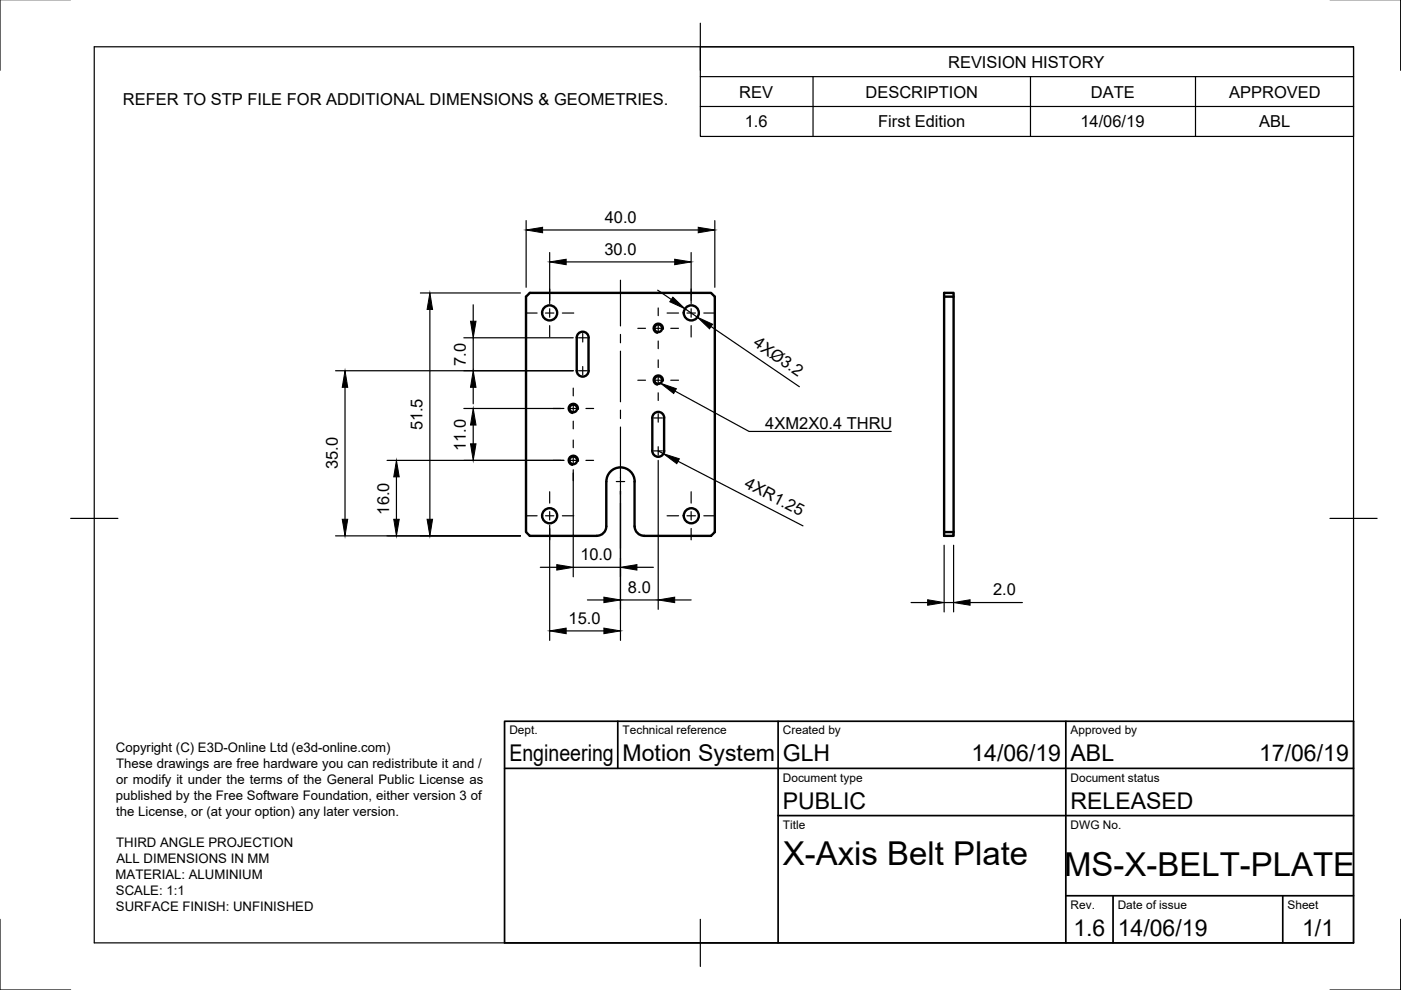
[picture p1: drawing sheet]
<svg xmlns="http://www.w3.org/2000/svg" width="297mm" height="210mm" viewBox="0 0 297 210" stroke-linecap="round" stroke-linejoin="round" font-family="sans-serif">
<!-- layer: Visible -->
<g fill="none" stroke="#000" stroke-width=".51">
<path d="M122.8 70.6a1.26 1.26 0 0 1 1.3-.1 1.26 1.26 0 0 1 .7 1.1v7a1.26 1.26 0 0 1-1.3 1.3 1.26 1.26 0 0 1-1.2-1.3v-7v-.4zM200.2 62.9h2v49.9M202.2 62.9v-.8h-2v51.5h2v-.8h-2M138.3 95.6a1.26 1.26 0 0 0 1.3 1.3 1.26 1.26 0 0 0 1.2-1.3M140.8 88.6v7M140.8 88.6a1.26 1.26 0 0 0-1.2-1.3 1.26 1.26 0 0 0-1.3 1.3v7M128.5 111.6a2.04 2.04 0 0 1-2 2h-14.2l-.8-.8v-49.9l.8-.8h38.4l.9 .8v49.9l-.9 .8h-14.2a2.04 2.04 0 0 1-1.9-2M128.5 102.1v9.5M134.5 102.1v9.5M134.6 102.1a3 3 0 0 0-3-3 3 3 0 0 0-3 3"/>
<circle cx="116.5" cy="66.3" r="1.6"/>
<circle cx="139.6" cy="69.6" r=".81"/>
<circle cx="146.6" cy="66.3" r="1.6"/>
<circle cx="121.5" cy="97.6" r=".81"/>
<circle cx="121.5" cy="86.6" r=".81"/>
<circle cx="139.6" cy="80.6" r=".81"/>
<circle cx="116.5" cy="109.4" r="1.6"/>
<circle cx="146.6" cy="109.4" r="1.6"/>
</g>
<!-- layer: Visible Narrow -->
<path d="M140.6 69.8a1.05 1.05 0 0 0-.9-1.2 1.05 1.05 0 0 0-1.2 .8 1.05 1.05 0 0 0 .9 1.2M122.6 97.8a1.05 1.05 0 0 0-.9-1.2 1.05 1.05 0 0 0-1.2 .8 1.05 1.05 0 0 0 .9 1.2M122.6 86.8a1.05 1.05 0 0 0-.9-1.2 1.05 1.05 0 0 0-1.2 .8 1.05 1.05 0 0 0 .9 1.2M140.6 80.8a1.05 1.05 0 0 0-.9-1.2 1.05 1.05 0 0 0-1.2 .8 1.05 1.05 0 0 0 .9 1.2" fill="none" stroke="#000" stroke-width=".36"/>
<!-- layer: Border -->
<path d="M0 -.1v15M297 -.1v15M20 9.9h267v190h-267zM148.5 4.9v10M15 109.9h10M282 109.9h10M0 194.9v15h15M148.5 194.9v10M297 194.9v15h-15" fill="none" stroke="#000" stroke-width=".25"/>
<!-- layer: TitleBlock -->
<path d="M107 152.9h180v47h-180zM131 152.9v10M165 152.9v47M226 152.9v47M107 162.9h180M165 172.9h122M226 189.9h61M236 189.9v10M272 189.9v10" fill="none" stroke="#000" stroke-width=".36"/>
<!-- layer: BOM -->
<path d="M148.5 9.9h138.5v19h-138.5zM148.5 16.2h138.5M172.4 16.2v12.7M218.5 16.2v12.7M253.5 16.2v12.7M148.5 22.6h138.5" fill="none" stroke="#000" stroke-width=".25"/>
<!-- layer: Dimensions -->
<g fill="none" stroke="#000" stroke-width=".25">
<path d="M111.5 46.8v14.1M115 48.8h33M116.5 53.5v10.9M120 55.5h23M146.5 53.5v10.9M151.6 46.8v14.1M71.1 78.6h50.4M89.1 62.1h21.2M91.1 65.6v44.5M98.3 71.6h23.2M100.3 64.6v3.5M100.3 71.6v7"/>
<path d="M139.4 61.5l2.9 2M145.2 65.5l2.7 1.8M150.7 69.2l18.8 12.8M73.2 82.1v28M82.1 97.6h37.4M98.3 86.6h21.2M100.3 82.1v3.5M100.3 90.1v4M121.5 99.6v22.7M139.6 97.6v31.6M139.6 95.6l1.1 .6M143.8 97.8l26.4 13.7"/>
<path d="M71.1 113.6h39.2M84.1 101.1v9M116.5 111.4v24.4M131.6 104.1v31.7M200.2 115.6v14.1M202.2 115.6v14.1M114.6 120.3h3.4M120 133.8h8M121.5 120.3h10.1M124.5 127.2h3.5M131.6 127.2h8M135 120.3h3.5"/>
<path d="M143 127.2h3.5M193.2 127.8h3.5M200.2 127.8h2M205.7 127.8h11.1"/>
</g>
<g fill="#000" stroke="#000" stroke-width=".21">
<path d="M111.5 48.8l3.5-.6v1.2zM116.5 55.5l3.5-.5v1.1zM143 55l3.5 .5-3.5 .6zM148 48.2l3.6 .6-3.6 .6zM91.1 62.1l.6 3.5h-1.1zM99.8 68.1h1.1l-.6 3.5zM142.7 63l2.5 2.5-3.2-1.5zM147.9 67.3l3.2 1.4-.7 1zM73.2 78.6l.5 3.5h-1.1zM100.3 78.6l.6 3.5h-1.1zM99.8 94.1h1.1l-.6 3.5zM100.3 86.6l.6 3.5h-1.1z"/>
<path d="M140.7 96.2l3.3 1.1-.5 1zM72.6 110.1h1.1l-.5 3.5zM84.1 97.6l.5 3.5h-1.1zM83.5 110.1h1.1l-.5 3.5zM90.6 110.1h1.1l-.6 3.5zM118 119.7l3.5 .6-3.5 .6zM131.6 120.3l3.4-.6v1.2zM116.5 133.8l3.5-.6v1.2zM128 133.2l3.6 .6-3.6 .6zM128 126.6l3.6 .6-3.6 .6zM139.6 127.2l3.4-.6v1.2zM196.7 127.2l3.5 .6-3.5 .5z"/>
<path d="M202.2 127.8l3.5-.6v1.1z"/>
</g>
<!-- layer: Center Lines -->
<g fill="none" stroke="#000" stroke-width=".25">
<path d="M131.6 59.4v9.7M111.4 66.4h2.5M115.7 66.4h1.7M116.5 61.3v2.4M116.5 65.5v1.8M116.5 69v2.5M119.2 66.4h2.4M122.7 71.6h1.7M122.7 78.6h1.7M123.5 70.7v1.8M123.5 77.7v1.8M131.6 70.9v1.8"/>
<path d="M131.6 74.5v10.7M135.2 69.6h1.7M138.7 69.6h1.7M139.6 65.3v1.6M139.6 68.7v1.8M139.6 72.3v1.6M139.6 76.3v1.6M139.6 79.7v1.8M141.4 66.4h2.5M142.2 69.6h1.6M145.6 66.4h1.8M146.5 61.3v2.4"/>
<path d="M146.5 65.5v1.8M146.5 69v2.5M149.2 66.4h2.4M117.2 86.6h1.7M117.2 97.6h1.7M120.6 86.6h1.8M120.6 97.6h1.8M121.5 82.3v1.6M121.5 85.7v1.8M121.5 89.3v1.6M121.5 93.3v1.6M121.5 96.7v1.8"/>
<path d="M124.2 86.6h1.7M124.2 97.6h1.7M131.6 87v1.7M131.6 90.5v14.3M135.2 80.6h1.7M138.7 88.6h1.7M138.7 95.6h1.7M138.7 80.6h1.7M139.6 83.3v1.6M139.6 87.7v1.8M139.6 94.7v1.8M142.2 80.6h1.6"/>
<path d="M111.4 109.4h2.5M115.7 109.4h1.7M116.5 104.3v2.4M116.5 108.5v1.8M116.5 112v2.5M119.2 109.4h2.4M121.5 100.3v1.6M130.7 102.1h1.7M131.6 106.6v9.7M141.4 109.4h2.5M145.6 109.4h1.8M146.5 104.3v2.4"/>
<path d="M146.5 108.5v1.8M146.5 112v2.5M149.2 109.4h2.4"/>
</g>
<!-- layer: Annotations -->
<path d="M140 81.3l3.4 1.1-.6 1z" fill="#000" stroke="#000" stroke-width=".21"/>
<path d="M143.1 82.9l15.7 8.6h30.2" fill="none" stroke="#000" stroke-width=".25"/>
<g font-size="7">
<text x="166" y="183.4">X-Axis Belt Plate</text>
<text x="225.6" y="185.8">MS-X-BELT-PLATE</text>
</g>
<g font-size="4.9">
<text x="108" y="161.4">Engineering</text>
<text x="132" y="161.4">Motion System</text>
<text x="166" y="161.4">GLH</text>
<text x="206" y="161.4">14/06/19</text>
<text x="227" y="161.4">ABL</text>
<text x="267" y="161.4">17/06/19</text>
<text x="166" y="171.4">PUBLIC</text>
<text x="227" y="171.4">RELEASED</text>
<text x="227.6" y="198.5">1.6</text>
<text x="237" y="198.4">14/06/19</text>
<text x="276.1" y="198.6">1/1</text>
</g>
<g font-size="3.5">
<text x="201" y="14.3">REVISION HISTORY</text>
<text x="26.1" y="22.3">REFER TO STP FILE FOR ADDITIONAL DIMENSIONS &amp; GEOMETRIES.</text>
<text x="156.7" y="20.7">REV</text>
<text x="183.5" y="20.7">DESCRIPTION</text>
<text x="231.3" y="20.7">DATE</text>
<text x="260.6" y="20.7">APPROVED</text>
<text x="157.9" y="27">1.6</text>
<text x="186.2" y="27">First Edition</text>
<text x="229.1" y="27">14/06/19</text>
<text x="267" y="27">ABL</text>
<text x="128.2" y="47.2">40.0</text>
<text x="128.2" y="54">30.0</text>
<text x="98.8" y="77.5" transform="rotate(-90 98.8 77.5)">7.0</text>
<text x="159.5" y="73.3" transform="rotate(34 159.5 73.3)">4XØ3.2</text>
<text x="89.6" y="91.3" transform="rotate(-90 89.6 91.3)">51.5</text>
<text x="98.8" y="95.6" transform="rotate(-90 98.8 95.6)">11.0</text>
<text x="162.3" y="91">4XM2X0.4 THRU</text>
<text x="71.6" y="99.5" transform="rotate(-90 71.6 99.5)">35.0</text>
<text x="157.7" y="103.3" transform="rotate(27 157.7 103.3)">4XR1.25</text>
<text x="82.5" y="109.1" transform="rotate(-90 82.5 109.1)">16.0</text>
<text x="123" y="118.7">10.0</text>
<text x="133.1" y="125.7">8.0</text>
<text x="210.6" y="126.2">2.0</text>
<text x="120.5" y="132.2">15.0</text>
</g>
<g font-size="2.8">
<text x="24.6" y="159.4">Copyright (C) E3D-Online Ltd (e3d-online.com)</text>
<text x="24.6" y="166.2">or modify it under the terms of the General Public License as</text>
<text x="24.6" y="162.8">These drawings are free hardware you can redistribute it and /</text>
<text x="24.5" y="169.6">published by the Free Software Foundation, either version 3 of</text>
<text x="24.7" y="172.9">the License, or (at your option) any later version.</text>
<text x="24.6" y="179.6">THIRD ANGLE PROJECTION</text>
<text x="24.7" y="183">ALL DIMENSIONS IN MM</text>
<text x="24.5" y="186.3">MATERIAL: ALUMINIUM</text>
<text x="24.6" y="189.7">SCALE: 1:1</text>
<text x="24.6" y="193.1">SURFACE FINISH: UNFINISHED</text>
</g>
<g font-size="2.5">
<text x="108" y="155.7">Dept.</text>
<text x="132" y="155.7">Technical reference</text>
<text x="166" y="155.7">Created by</text>
<text x="227" y="155.7">Approved by</text>
<text x="166" y="165.7">Document type</text>
<text x="227" y="165.7">Document status</text>
<text x="166" y="175.7">Title</text>
<text x="227" y="175.7">DWG No.</text>
<text x="227" y="192.7">Rev.</text>
<text x="237" y="192.7">Date of issue</text>
<text x="273" y="192.7">Sheet</text>
</g>
</svg>
